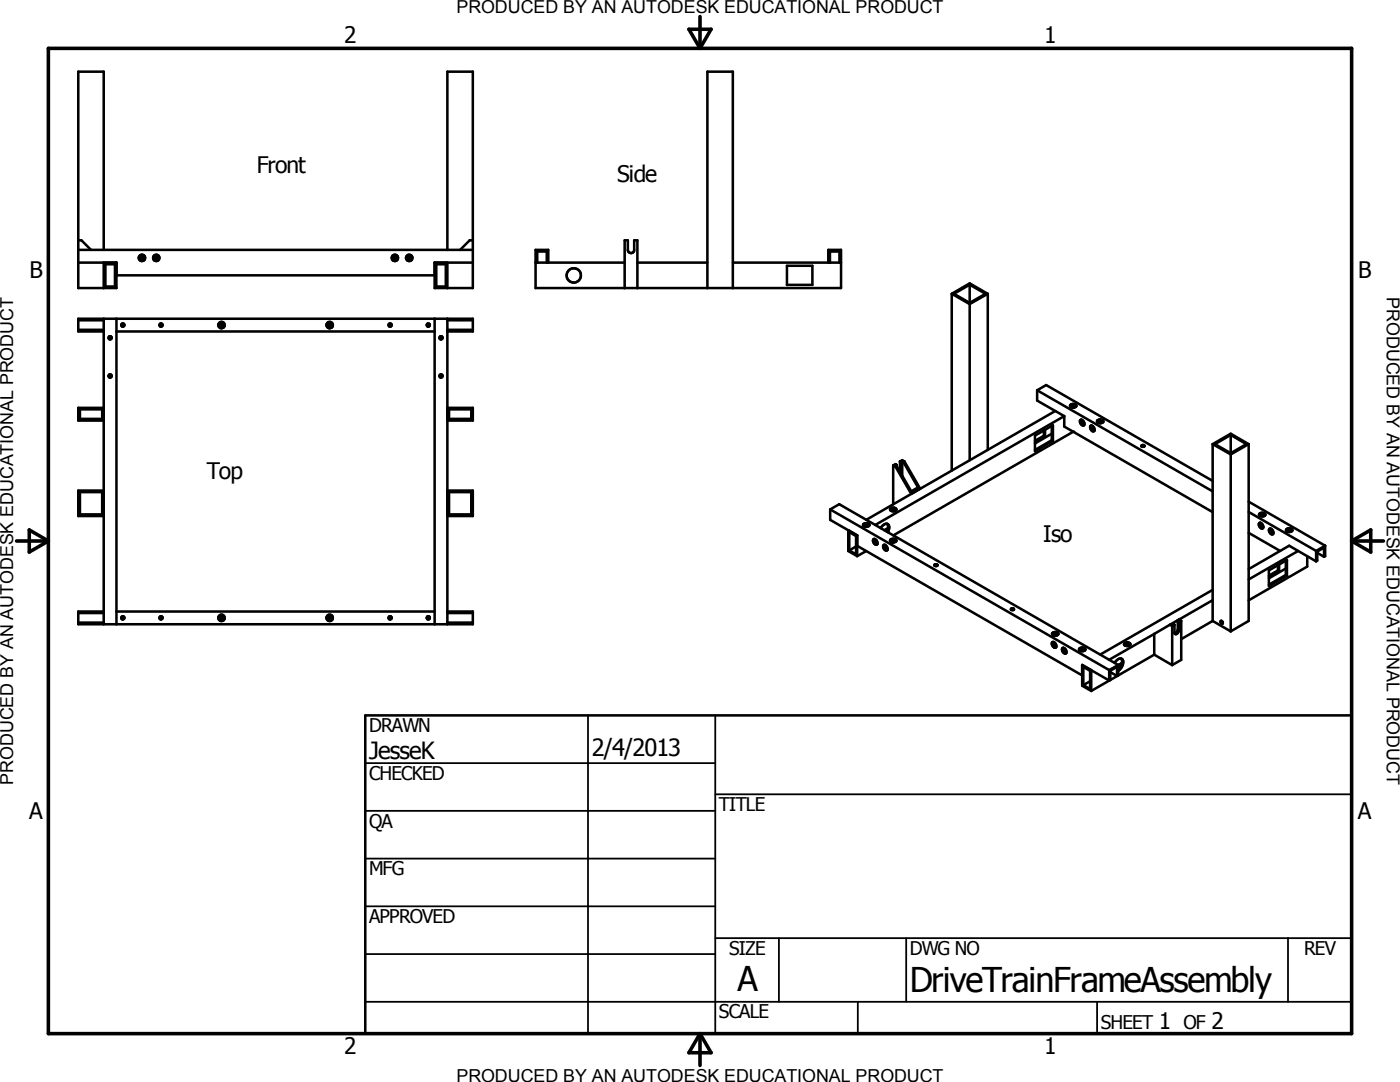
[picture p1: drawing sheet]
<svg xmlns="http://www.w3.org/2000/svg" width="279mm" height="216mm" viewBox="0 0 279 216" stroke-linecap="round" stroke-linejoin="round" font-family="sans-serif">
<g fill="none" stroke="#000" stroke-width=".51">
<path d="M15.6 49.9h78.8M15.6 48h.7l1.9 1.9M20.7 49.9v-35.6h-5.1v43.2h7.6v-5.1h-7.6M20.7 52.4v5.1M21 52.7h1.9v4.5h-1.9zM23.2 54.9h63.5M87.1 52.7h1.9v4.5h-1.9zM89.3 49.9v-35.6h5.1v43.2h-7.7v-5.1h7.7M89.3 52.4v5.1M94.4 48h-.7l-1.9 1.9M106.9 52.4h17.8M107.2 52.4v-2.2h1.9v2.2"/>
<path d="M109.4 52.4v-2.5h-2.5v7.6h60.9v-7.6h-2.5v2.5M124.7 57.5v-9.5h.6v1.9a.64 .64 0 0 0 .6 .6 .64 .64 0 0 0 .7-.6v-1.9h.6v9.5M127.2 52.4h14M141.2 57.5v-43.2h5.1v43.2M146.3 52.4h21.5M157 53h5.1v3.8h-5.1zM165.6 52.4v-2.2h1.9v2.2M189.9 58.6v35.3M189.9 58.6l3.6-2.1 3.6 2.1M189.9 58.6l3.6 2.1M193.5 56.8v3.6M193.5 56.8l-3.1 1.8 3.1 1.8"/>
<path d="M193.5 56.8l3.2 1.8-3.2 1.8M197.1 58.6l-3.6 2.1M197.1 58.6v31.2M15.6 65.8h5.1M15.6 63.9h5.1M20.7 63.6v61M20.7 66.1h-5.1v-2.5h78.8v2.5h-5.1M23.2 63.6v61M23.2 66.1h63.5M86.7 63.6v61M89.3 63.6v61M89.3 65.8h5.1"/>
<path d="M89.3 63.9h5.1M193.5 60.7v31.1M207 77.9v2l5.4 3.1M207 77.9l1.8-1.1 33.2 19.2M207 77.9l35 20.1M16 81.7h4.4v1.9h-4.4zM16 98.2h4.4v4.4h-4.4zM20.7 81.4h-5.1v2.5h5.1M20.7 97.9h-5.1v5.1h5.1M89.3 81.4h5.1v2.5h-5.1M89.3 97.9h5.1v5.1h-5.1M89.6 81.7h4.5v1.9h-4.5z"/>
<path d="M89.6 98.2h4.5v4.4h-4.5zM178.3 92.9l.4 .2M178.3 92.9v7.7M178.8 92.7l-.1-.1-.4 .3M178.8 92.7l.1 .1M178.9 92.8l-.2 .1 .2 .1M178.9 92.8h.1M178.9 93l-.2 .1M178.9 92.8v.2M179.6 92.1l.1 .1M179.6 92.1l.5-.3 .4 .3M179.6 92.1l-.1 1.9"/>
<path d="M179.7 92.2h.2M179.7 92.2l.1 .1M179.8 92.3v1.5l-.1 .5M179.9 92.2l-.1 .1M180.1 92.1l-.2 .1M180.1 92.1l.2 .1M180.1 92.1v2.8M180.3 92.2l2.9 5.1-1.3 .7-3-5M180.5 92.1l-.2 .1M180.5 92.1l3.1 5.4-1.7 1.1-3.2-5.5M206.6 86.9l3.5-2v3.1l-3.5 2zM208.3 85.9v1"/>
<path d="M208.3 86.9l.3 .2M208.3 86.9l-1.7 1.1M208.6 85.8v1.3M208.6 87.1l-2 1.1M209.9 86.5l-3.3 2M209.9 85v2.8M209.9 87.8l.2 .2M209.9 87.8l-3.3 2M210.6 82l-37.7 21.7M212.4 83l-37.7 21.7M212.4 83v2.1l29.6 17.1M213.6 81.1a.83 .83 0 0 1 1.2 0"/>
<path d="M213.7 80.7a.59 .59 0 0 1 .6-.2 .59 .59 0 0 1 .4 .6 .64 .64 0 0 1-.6 .3 .64 .64 0 0 1-.5-.6zM214.2 86.2l-35.9 20.6M215.6 83.8a.66 .66 0 0 1 .7 .3 .66 .66 0 0 1-.1 .8 .82 .82 0 0 1-.6-1.1zM215.8 83.7a.85 .85 0 0 0 .6 1.1M217.6 85a.65 .65 0 0 1 .7 .3 .65 .65 0 0 1-.1 .8 .83 .83 0 0 1-.6-1.1zM217.8 84.9a.9 .9 0 0 0 .6 1.1M219 84.2l.4-.2h.5l.3 .2M219 83.8a.62 .62 0 0 1 .7-.1 .62 .62 0 0 1 .4 .6 .82 .82 0 0 1-1.2-.3zM219.4 84.4l.1-.1 .2 .1M219.6 84.3v.1M227.8 88.9l.4-.1 .2 .2-.4 .2-.2-.2zM227.9 89.1h.4"/>
<path d="M242 88.6v35.3M242 88.6l3.6-2.1 3.6 2.1M242 88.6l3.6 2.1M245.6 86.8v3.6M245.6 90.7v35.3M245.6 86.8l-3.1 1.8 3.1 1.8M245.6 86.8l3.1 1.8-3.1 1.8M249.2 88.6l-3.6 2.1M249.2 88.6v35.3l-3.6 2.1M165.7 101.7v2l5.4 3.1M165.7 101.7l1.8-1.1 55.7 32.1M165.7 101.7l55.7 32"/>
<path d="M169.5 106.2l1.3 .8v3.6l-1.3-.8zM170.8 109l-1.3 .8M171.1 106.8l-1.8-1v4.2l1.8 1M171.1 106.8v4.2M171.1 108.9l44.9 25.9M172.3 104.6a.74 .74 0 0 1 1.2 .2 .69 .69 0 0 1-.7 .3 .69 .69 0 0 1-.5-.5zM172.3 104.9a.86 .86 0 0 1 1.2 0M172.9 110l-1.8 1M174.5 107.5a.85 .85 0 0 0 .6 1.1M174.5 107.5h-.1a.7 .7 0 0 0-.1 .8 .7 .7 0 0 0 .7 .4l.1-.1M174.5 107.5a.85 .85 0 0 1 .6 1.1M175.7 105.4a1.15 1.15 0 0 1 1.6-.7l.2 .5-.3 1"/>
<path d="M176.3 108.8a.64 .64 0 0 1 .7 .3 .64 .64 0 0 1-.1 .8 .78 .78 0 0 1-.6-1.1zM176.5 108.7a.87 .87 0 0 0 .6 1M177.1 104.5l.1 .8-.2 .8M177.2 105.4l-.7 .4M177.6 101.5a.72 .72 0 0 1 1.3 .2 .69 .69 0 0 1-.7 .3 .69 .69 0 0 1-.6-.5zM177.6 107.9a.66 .66 0 0 1 .7-.4 .66 .66 0 0 1 .6 .4l-.5 .3M177.6 107.9l.4 .3M177.7 101.8a.86 .86 0 0 1 1.1 0M177.7 108a.86 .86 0 0 1 1.1 0M178 108.2h.4M178 108.2l.2-.1 .2 .1M178.3 108.1v.1"/>
<path d="M186.5 112.7h.6a.28 .28 0 0 1-.3 .3 .28 .28 0 0 1-.3-.3zM186.6 112.9h.4M242 117.7l-22.4 12.9M242 119.8l-6.7 3.8M249.2 100.1l15.3 8.8M249.2 106.3l6.3 3.6M249.2 102.2l13.5 7.7M251.3 104.4a.64 .64 0 0 1 .7 .3 .64 .64 0 0 1-.1 .8 .78 .78 0 0 1-.6-1.1zM251.3 102.8l.4-.2h.4l.4 .2M251.4 102.5a.75 .75 0 0 1 1.1 .2 .75 .75 0 0 1-1.2 0zM251.5 104.3a.87 .87 0 0 0 .6 1M253.2 113.8l3.6-2.1v3.2l-3.6 2z"/>
<path d="M253.5 105.5a.53 .53 0 0 0-.3 .5 .53 .53 0 0 0 .3 .5l.3 .1 .3-.1M253.5 105.5a.84 .84 0 0 1 .6 1M253.5 105.5l.1 .6 .5 .4M255 113.8l.3 .1M255 112.8v1M255 113.8l-1.8 1.1M255.3 112.6v1.3M255.3 113.9l-2.1 1.2M256.6 113.4l-3.4 2M256.6 111.9v2.8M256.6 114.7l.2 .2M256.6 114.7l-3.4 2"/>
<path d="M256.7 105.9l.4-.2h.6l.2 .2M256.8 105.6a.69 .69 0 0 1 1.1 .3 .78 .78 0 0 1-1.3-.1zM259.1 109.9l-9.9 5.7M260.9 111v2.1l-11.7 6.7M262.7 112l-5.4-3.1-8.1 4.7M262.7 109.9v2.1M262.9 110.3l1.3 .8M264.2 111.1v-1.8l-1.3 .8v1.8l-.2 .1M264.5 108.9l-1.8 1M264.5 108.9v2.1l-.3 .1M15.6 124.2h5.1M15.6 122.3h5.1"/>
<path d="M20.7 122h-5.1v2.6h78.8v-2.6h-5.1M23.2 122h63.5M89.3 124.2h5.1M89.3 122.3h5.1M201.8 121.7h.5M201.8 121.7a.25 .25 0 0 1 .3-.3 .25 .25 0 0 1 .2 .3M210 126.6a.86 .86 0 0 1 1.2 0M210.1 126.3a.69 .69 0 0 1 1.1 .2 .67 .67 0 0 1-.7 .4 .67 .67 0 0 1-.5-.5zM210.2 128.1a.85 .85 0 0 0 .6 1M210.2 128.1h-.1a.64 .64 0 0 0-.1 .8 .64 .64 0 0 0 .8 .2M210.2 128.1a.9 .9 0 0 1 .6 1M212.2 129.3a.9 .9 0 0 0 .6 1"/>
<path d="M212.2 129.3a.65 .65 0 0 0-.2 .7 .65 .65 0 0 0 .6 .4l.2-.1M212.2 129.3a.85 .85 0 0 1 .6 1M215.4 129.5a.75 .75 0 0 1 1.2 .1 .69 .69 0 0 1-.7 .4 .69 .69 0 0 1-.5-.5zM215.4 129.7a.8 .8 0 0 1 1.2 0M216.2 133.1l1.4 .8v3.6l-1.4-.8zM217.6 135.9l-1.4 .8M217.8 133.7v4.2M221.4 135.8l-5.4-3.1v4.1l1.8 1.1M221.4 133.7v2.1M221.6 134.1l1.3 .8M222.9 134.9v-1.8l-1.3 .7v1.9l-.2 .1M223.2 132.7v2l-.3 .2"/>
<path d="M223.2 132.7l-1.8 1M223.7 131.4a1.78 1.78 0 0 1-.5 2.2M223.8 131.4l-.8 .2-.5 .7M223.8 131.4a1.1 1.1 0 0 1 .1 1.7l-.7 .8M223.9 132.3l-.7 .4M224.4 128.7l.6-.3 .6 .3M224.4 128.4a.68 .68 0 0 1 .6-.3 .68 .68 0 0 1 .6 .5 .76 .76 0 0 1-1.3-.1zM230.4 130.6l-12.6 7.3M230.4 126.5l-9 5.1M230.4 126.5v4.1M230.4 130.6l3.5 2.1M233.5 124.7l.4 .2"/>
<path d="M233.5 124.7l-3.1 1.8M233.7 124.5l.7 .2M233.7 124.5l-.2 .2M233.9 124.9v7.8M234.4 124.7l-.5 .2M235.1 123.7l.2 .2-.2 .1M235.1 123.7l-1.4 .8M235.1 124.1v1.6l-.3 .5-.4 .2M235.1 124l.1 .1M235.1 124v.1M235.2 124.1h.1M235.2 124.1h-.1"/>
<path d="M235.3 123.6l-.2 .1M235.3 123.6l.4 .3M235.3 124.1v1.6a.71 .71 0 0 1-.8 .8l-.1-1.8M235.7 123.9l-.4 .2M235.7 123.9v7.8l-1.8 1M242 123.9l-6.3 3.6M242 123.9l3.6 2.1M243.7 123.9a.28 .28 0 0 1 .3 .2 .28 .28 0 0 1-.2 .3l-.2-.2zM243.8 123.9l.2 .4M72.9 142.7h196.8v63.5h-196.8z"/>
<circle cx="28.3" cy="51.5" r=".31"/>
<circle cx="28.3" cy="51.5" r=".64"/>
<circle cx="31.2" cy="51.5" r=".32"/>
<circle cx="31.2" cy="51.5" r=".63"/>
<circle cx="78.8" cy="51.5" r=".32"/>
<circle cx="78.8" cy="51.5" r=".63"/>
<circle cx="81.7" cy="51.5" r=".31"/>
<circle cx="81.7" cy="51.5" r=".64"/>
<circle cx="114.5" cy="55" r="1.43"/>
<circle cx="22" cy="67.4" r=".32"/>
<circle cx="22" cy="75" r=".32"/>
<circle cx="24.5" cy="64.9" r=".31"/>
<circle cx="32.1" cy="64.9" r=".32"/>
<circle cx="44.2" cy="64.9" r=".32"/>
<circle cx="44.2" cy="64.9" r=".63"/>
<circle cx="65.8" cy="64.9" r=".32"/>
<circle cx="65.8" cy="64.9" r=".64"/>
<circle cx="77.8" cy="64.9" r=".32"/>
<circle cx="85.5" cy="64.9" r=".32"/>
<circle cx="88" cy="67.4" r=".32"/>
<circle cx="88" cy="75" r=".31"/>
<circle cx="24.5" cy="123.3" r=".32"/>
<circle cx="32.1" cy="123.3" r=".32"/>
<circle cx="44.2" cy="123.3" r=".32"/>
<circle cx="44.2" cy="123.3" r=".64"/>
<circle cx="65.8" cy="123.3" r=".32"/>
<circle cx="65.8" cy="123.3" r=".64"/>
<circle cx="77.8" cy="123.3" r=".32"/>
<circle cx="85.5" cy="123.3" r=".32"/>
</g>
<circle cx="214.2" cy="86.2" r=".25" fill="#000"/>
<g fill="none" stroke="#000" stroke-width=".36">
<path d="M179.6 93.6l.2 .2M235.1 125.6l.2 .1M72.9 152.3h69.8M117.3 142.7v63.5M142.7 158.5h127M142.7 142.7v63.5M72.9 161.8h69.8M72.9 171.3h69.8M72.9 180.8h69.8M72.9 190.4h69.8M72.9 199.9h196.8M142.7 187.2h127"/>
<path d="M155.4 187.2v12.7M171.2 199.9v6.3M180.8 187.2v12.7M218.9 199.9v6.3M257 187.2v12.7"/>
</g>
<path d="M9.7 9.7h260v196.5h-260zM137.5 5.8h4.4l-2.2 3.9zM139.7 3.3v6.4M3.3 107.9h6.4M5.8 105.7l3.9 2.2-3.9 2.3zM269.7 107.9h6.4M269.7 107.9l3.9-2.2v4.5zM139.7 206.2v6.4M139.7 206.2l2.2 3.9h-4.4z" fill="none" stroke="#000" stroke-width=".71"/>
<g font-size="6.8">
<text x="147.2" y="197.7">A</text>
<text x="181.6" y="197.9">DriveTrainFrameAssembly</text>
</g>
<g font-size="4.7">
<text x="73.7" y="151.4">JesseK</text>
<text x="118.1" y="150.8">2/4/2013</text>
</g>
<g font-size="4.5">
<text x="68.7" y="8.7">2</text>
<text x="208.4" y="8.7">1</text>
<text x="51.2" y="34.5">Front</text>
<text x="123.2" y="36.2">Side</text>
<text x="5.9" y="55.5">B</text>
<text x="271" y="55.5">B</text>
<text x="41.2" y="95.6">Top</text>
<text x="208.2" y="108.2">Iso</text>
<text x="5.8" y="163.4">A</text>
<text x="271" y="163.4">A</text>
<text x="231.3" y="205.4">1</text>
<text x="241.8" y="205.4">2</text>
<text x="68.7" y="210.3">2</text>
<text x="208.4" y="210.3">1</text>
</g>
<g font-size="3.8">
<text x="73.7" y="146">DRAWN</text>
<text x="73.7" y="155.6">CHECKED</text>
<text x="143.5" y="161.8">TITLE</text>
<text x="73.7" y="165.2">QA</text>
<text x="73.7" y="174.7">MFG</text>
<text x="73.7" y="184.2">APPROVED</text>
<text x="145.5" y="190.5">SIZE</text>
<text x="181.6" y="190.6">DWG NO</text>
<text x="260.3" y="190.5">REV</text>
<text x="143.5" y="203.2">SCALE</text>
<text x="219.7" y="205.4">SHEET</text>
<text x="236.2" y="205.4">OF</text>
</g>
<g font-size="3.6">
<text x="91.1" y="2.6">PRODUCED BY AN AUTODESK EDUCATIONAL PRODUCT</text>
<text x="276.8" y="59.4" transform="rotate(90 276.8 59.4)">PRODUCED BY AN AUTODESK EDUCATIONAL PRODUCT</text>
<text x="2.6" y="156.5" transform="rotate(-90 2.6 156.5)">PRODUCED BY AN AUTODESK EDUCATIONAL PRODUCT</text>
<text x="91.1" y="215.9">PRODUCED BY AN AUTODESK EDUCATIONAL PRODUCT</text>
</g>
</svg>
